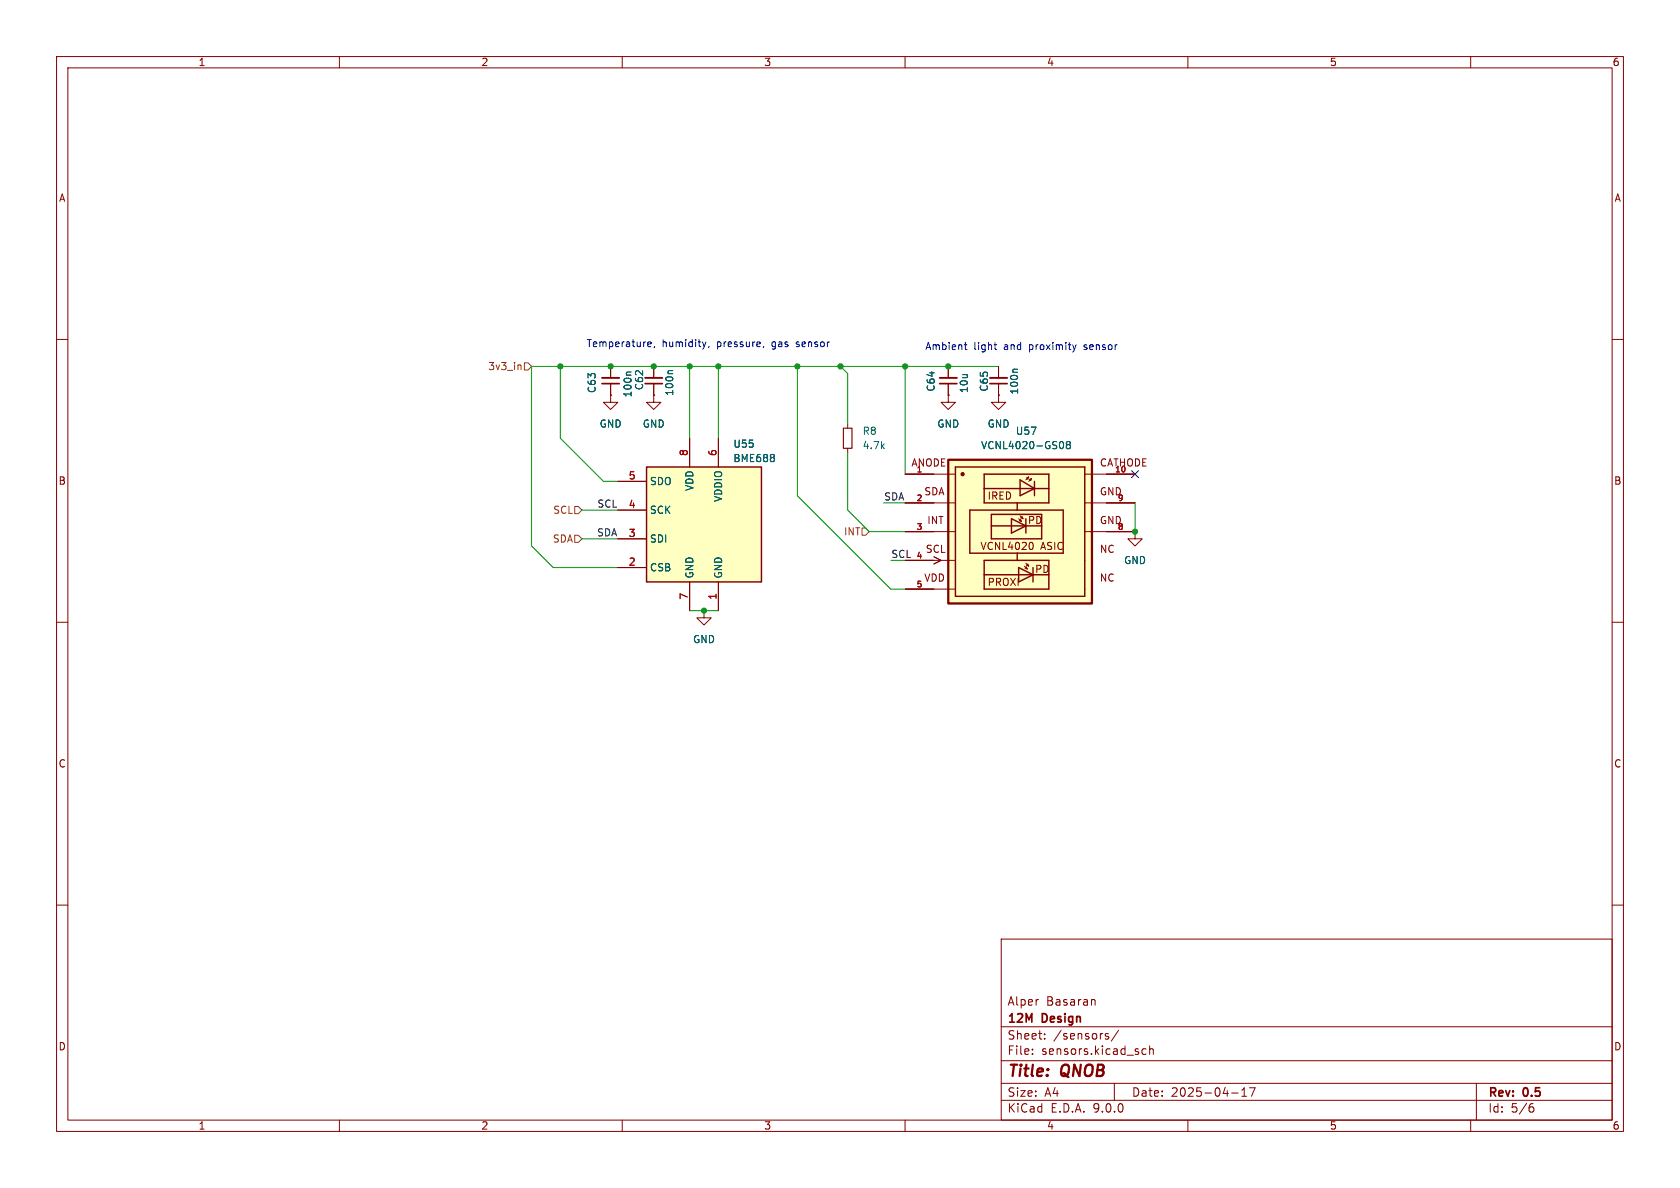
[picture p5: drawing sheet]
<svg xmlns="http://www.w3.org/2000/svg" width="297mm" height="210mm" viewBox="0 0 297 210" stroke-linecap="round" stroke-linejoin="round" font-family="sans-serif">
<g fill="none" stroke="#840000" stroke-width=".18">
<path d="M10 10h277v190h-277zM12 12h273v186h-273zM60 10v2M110 10v2M160 10v2M210 10v2M260 10v2M10 60h2M285 60h2M10 110h2M285 110h2M10 160h2"/>
<path d="M177 166h108v32h-108zM193.2 176.7h.2l.2 .2v.8M285 160h2M60 198v2M110 198v2M160 198v2M177 194.5h108M177 191.5h108M177 187.5h108M177 181.5h108M182.5 186.3v.1M182.5 185.5v.1"/>
<path d="M184.7 183.6v.1M184.7 182.8v.1M195.5 183.1l.5 .2v.2l-.2 .2-.4-.1M195.5 182.8h.5M197 191.5v3M197.7 182.1l-1.2 2M202.6 185.5l-.4-.1-.3 .3v.4l.1 .2h.6M203.2 185.5l.3-.1 .3 .1 .1 .9M203.2 184.9v1.5M210 198v2M217.7 193.2h1.2M219.5 193.8h.9"/>
<path d="M219.5 192.7l.5-.4v1.5M220.9 192.3h1l-.7 1.5M260 198v2M261 191.5v6.5M270.6 195.7h.4l.2 .3-.1 .5-.5 .1M271 195.1l-.4 .1"/>
</g>
<path d="M114.3 82.6h20.3v20.3h-20.3z" fill="#ffffc2"/>
<path d="M114.3 82.6h20.3v20.3h-20.3z" fill="none" stroke="#840000" stroke-width=".25"/>
<path d="M121.9 77.5v5.1M127 77.5v5.1M149.9 74.9v.8M149.9 79.2v.8M109.2 85.1h5.1M109.2 90.2h5.1M109.2 95.3h5.1M109.2 100.3h5.1M121.9 102.9v5.1M127 102.9v5.1" fill="none" stroke="#840000" stroke-width=".18"/>
<path d="M136.8 80.5v.3M136.8 81v.5" fill="none" stroke="#006464" stroke-width=".18"/>
<path d="M149.1 75.7h1.5v3.5h-1.5z" fill="none" stroke="#840000" stroke-width=".2"/>
<path d="M167.6 81.3h25.4v25.4h-25.4z" fill="#ffffc2"/>
<path d="M167.6 81.3h25.4v25.4h-25.4z" fill="none" stroke="#840000" stroke-width=".41"/>
<g fill="none" stroke="#840000" stroke-width=".25">
<path d="M168.9 82.6h22.9v22.8h-22.9zM171.4 90.2h16.6v7.6h-16.6zM174 83.8h11.4v5.1h-11.4zM174 99.1h11.4v5h-11.4zM174 86.4h11.4M175.3 90.9h8.8v4.4h-8.8zM175.3 93h6.1M178.8 91.7l2.6 1.3-2.6 1.2zM179.8 88.9v1.3M179.8 97.8v1.3M180.3 84.8l2.6 1.6-2.6 1.2zM181.4 93v1.2"/>
<path d="M182.9 85.1v2.5M174 101.6h8.6M180.1 100.3l2.5 1.3-2.5 1.3zM182.6 101.6v1.3"/>
<circle cx="170.2" cy="83.8" r=".25"/>
<circle cx="170.2" cy="83.8" r=".13"/>
</g>
<g fill="none" stroke="#840000" stroke-width=".18">
<path d="M107.9 69.9v1.2h1.3l-1.3 1.3-1.2-1.3h1.2M107.9 69.9h.1M107.9 64.8v2M107.9 67.8v2.1M115.6 69.9v1.2h1.2l-1.2 1.3-1.3-1.3h1.3M115.6 69.9h.1M115.6 64.8v2M115.6 67.8v2.1M121.9 77.5v5.1M127 77.5v5.1M167.6 69.9v1.2h1.3l-1.3 1.3-1.2-1.3h1.2M167.6 69.9h.1"/>
<path d="M167.6 64.8v2M167.6 67.8v2.1M176.5 69.9v1.2h1.3l-1.3 1.3-1.2-1.3h1.2M176.5 69.9h.1M176.5 64.8v2M176.5 67.8v2.1M109.2 85.1h5.1M109.2 90.2h5.1M109.2 95.3h5.1M160 83.8h8.9M160 88.9h8.9M160 94h8.9"/>
<path d="M160 99.1h8.9M165.1 98.4l1.3 .7-1.3 .6M180.1 91.7l.5 .5M180.2 92l.2-.2 .2 .4zM180.3 91.2l.5 .5M180.5 91.5l.2-.2 .1 .4zM181.4 99.6l.5 .5M181.5 99.9l.2-.2 .2 .4zM181.5 84.5l.4-.2-.2 .4zM181.9 84.3l-.5 .5M182 84.7l.4-.1-.2 .4zM182.4 95.9a.8 .8 0 0 1 0 1.2"/>
<path d="M182.4 84.6l-.5 .5M191.8 83.8h8.9M191.8 88.9h8.9M191.8 94h8.9M200.7 94v1.3h1.2l-1.2 1.2-1.3-1.2h1.3M200.7 94h.1M109.2 100.3h5.1M121.9 102.9v5.1M124.5 108v1.2h1.2l-1.2 1.3-1.3-1.3h1.3M124.5 108h.1M127 102.9v5.1M160 104.1h8.9"/>
<path d="M181.1 100.1l.5 .5M181.2 100.4l.3-.2 .1 .4z"/>
</g>
<path d="M111.6 65.8h-.7l-.2 .2M118.9 65.5h-.6l-.2 .2M179.9 65.3h-.7l-.1 .1M187.6 78a.68 .68 0 0 1 .4 .7 .68 .68 0 0 1-.4 .6M188.7 78.6l-.2-.2 .2-.4h.3l.2 .3-.2 .3M188.7 78.6l-.2 .2 .1 .4 .1 .1h.4l.1-.2v-.3l-.2-.2M188.7 78.6h.3M136.8 80.5v.3M136.8 81v.5" fill="none" stroke="#006464" stroke-width=".18"/>
<path d="M106.4 67.8h3.1M114 67.8h3.1M166.1 67.8h3.1M175 67.8h3.1" fill="none" stroke="#840000" stroke-width=".3"/>
<path d="M106.4 66.8h3.1M114 66.8h3.1M166.1 66.8h3.1M175 66.8h3.1" fill="none" stroke="#840000" stroke-width=".33"/>
<path d="M91.8 64.5l.3 .2v.6M92.7 64.1h.6l.7 .7-.7 .6h-.6zM101.6 89.5h.6l.7 .7-.7 .6h-.6zM101.6 94.6h.6l.7 .7-.7 .6h-.6zM152.4 93.3h.6l.7 .7-.7 .6h-.6z" fill="none" stroke="#725600" stroke-width=".18"/>
<g fill="none" stroke="#009600" stroke-width=".18">
<path d="M99.1 64.8v12.7l7.6 7.6h2.5M121.9 64.8v12.7M127 64.8v12.7M141 64.8v22.8l16.5 16.5h2.5M148.6 64.8l1.3 1.2v8.9M160 64.8v19M176.5 64.8h-82.5v31.7l3.8 3.8h11.4M102.9 95.3h6.3M102.9 90.2h6.3M149.9 80v10.2l3.8 3.8h6.3M156.2 88.9h3.8M200.7 88.9v5.1"/>
<path d="M121.9 108h5.1"/>
</g>
<path d="M200.1 83.2l1.2 1.2M201.3 83.2l-1.2 1.2" fill="none" stroke="#000084" stroke-width=".18"/>
<g fill="none" stroke="#0000c2" stroke-width=".18">
<path d="M114.6 61.2h.5M114.6 60.5l.3-.1 .2 .3-.6 .2M115.7 61.2l-.1 .3M124.8 60.4l-.3 .9M125.3 61.2l-.1 .3M135 61.2l-.1 .3M170.5 61h.4M170.6 60.5v1.1l.3 .2M175.7 61h.5M175.9 61.6l.3 .2M189.6 61l.3 .8M189.9 61.8l-.1 .3"/>
<path d="M190.2 61l-.3 .8"/>
</g>
<g fill="#009600" stroke="#009600" stroke-width=".18">
<circle cx="200.7" cy="94" r=".46"/>
<circle cx="148.6" cy="64.8" r=".46"/>
<circle cx="160" cy="64.8" r=".46"/>
<circle cx="167.6" cy="64.8" r=".46"/>
<circle cx="99.1" cy="64.8" r=".46"/>
<circle cx="115.6" cy="64.8" r=".46"/>
<circle cx="141" cy="64.8" r=".46"/>
<circle cx="107.9" cy="64.8" r=".46"/>
<circle cx="124.5" cy="108" r=".46"/>
<circle cx="127" cy="64.8" r=".46"/>
<circle cx="121.9" cy="64.8" r=".46"/>
</g>
<g font-size="2.8" fill="#840000">
<text x="178" y="190.9">Title:</text>
<text x="187.7" y="190.9">QNOB</text>
</g>
<g font-size="2.1" fill="#840000">
<text x="178" y="178">Alper</text>
<text x="184.9" y="178">Basaran</text>
<text x="178" y="184">Sheet:</text>
<text x="178" y="181.2">12M</text>
<text x="184.3" y="181.2">Design</text>
<text x="186.2" y="184">/sensors/</text>
<text x="178" y="186.7">File:</text>
<text x="184.1" y="186.7">sensors.kicad_sch</text>
<text x="178" y="196.9">KiCad</text>
<text x="178" y="194.1">Size:</text>
<text x="184.7" y="194.1">A4</text>
<text x="185.7" y="196.9">E.D.A.</text>
<text x="193.3" y="196.9">9.0.0</text>
<text x="200" y="194.1">Date:</text>
<text x="207" y="194.1">2025-04-17</text>
<text x="263" y="194.3">Rev:</text>
<text x="263" y="196.9">Id:</text>
<text x="267.1" y="196.9">5/6</text>
<text x="269.4" y="194.3">0.5</text>
</g>
<g font-size="1.8" fill="#840000">
<text x="35" y="11.9">1</text>
<text x="85" y="11.9">2</text>
<text x="135" y="11.9">3</text>
<text x="185" y="11.9">4</text>
<text x="235" y="11.9">5</text>
<text x="285" y="11.9">6</text>
<text x="10.3" y="35.9">A</text>
<text x="285.3" y="35.9">A</text>
<text x="161" y="82.7">ANODE</text>
<text x="194.3" y="82.7">CATHODE</text>
<text x="10.3" y="85.9">B</text>
<text x="163.3" y="87.8">SDA</text>
<text x="174.5" y="88.5">IRED</text>
<text x="194.3" y="87.8">GND</text>
<text x="285.3" y="85.9">B</text>
<text x="163.8" y="92.8">INT</text>
<text x="181.6" y="92.8">PD</text>
<text x="194.3" y="92.8">GND</text>
<text x="163.6" y="97.9">SCL</text>
<text x="173.2" y="97.4">VCNL4020</text>
<text x="182.9" y="101.5">PD</text>
<text x="184" y="97.4">ASIC</text>
<text x="194.3" y="97.9">NC</text>
<text x="163.3" y="103">VDD</text>
<text x="174.5" y="103.8">PROXI</text>
<text x="194.3" y="103">NC</text>
<text x="10.3" y="135.9">C</text>
<text x="285.3" y="135.9">C</text>
<text x="10.3" y="185.9">D</text>
<text x="285.3" y="185.9">D</text>
<text x="35" y="199.9">1</text>
<text x="85" y="199.9">2</text>
<text x="135" y="199.9">3</text>
<text x="185" y="199.9">4</text>
<text x="235" y="199.9">5</text>
<text x="285" y="199.9">6</text>
</g>
<g font-size="1.8" fill="#725600">
<text x="86.2" y="65.6">3v3_in</text>
<text x="97.7" y="91">SCL</text>
<text x="149.1" y="94.8">INT</text>
<text x="97.6" y="96.1">SDA</text>
</g>
<g font-size="1.8" fill="#0000c2">
<text x="103.6" y="61.6">Temperature,</text>
<text x="117" y="61.6">humidity,</text>
<text x="126.9" y="61.6">pressure,</text>
<text x="136.7" y="61.6">gas</text>
<text x="141.2" y="61.6">sensor</text>
<text x="163.5" y="62.1">Ambient</text>
<text x="172.1" y="62.1">light</text>
<text x="177.6" y="62.1">and</text>
<text x="182.2" y="62.1">proximity</text>
<text x="192.1" y="62.1">sensor</text>
</g>
<g font-size="1.8" fill="#006464">
<text x="105.5" y="69.6" transform="rotate(-90 105.5 69.6)">C63</text>
<text x="111.9" y="70.3" transform="rotate(-90 111.9 70.3)">100n</text>
<text x="113.9" y="69.1" transform="rotate(-90 113.9 69.1)">C62</text>
<text x="119.2" y="70.1" transform="rotate(-90 119.2 70.1)">100n</text>
<text x="165.5" y="69.3" transform="rotate(-90 165.5 69.3)">C64</text>
<text x="171.3" y="69.6" transform="rotate(-90 171.3 69.6)">10u</text>
<text x="174.9" y="69.3" transform="rotate(-90 174.9 69.3)">C65</text>
<text x="180.2" y="69.8" transform="rotate(-90 180.2 69.8)">100n</text>
<text x="105.9" y="75.8">GND</text>
<text x="113.5" y="75.8">GND</text>
<text x="152.4" y="77.1">R8</text>
<text x="165.6" y="75.8">GND</text>
<text x="174.5" y="75.8">GND</text>
<text x="179.5" y="77.1">U57</text>
<text x="129.5" y="79.3">U55</text>
<text x="129.5" y="81.9">BME688</text>
<text x="152.4" y="79.6">4.7k</text>
<text x="173.3" y="79.6">VCNL4020-GS08</text>
<text x="114.8" y="86">SDO</text>
<text x="122.8" y="86.9" transform="rotate(-90 122.8 86.9)">VDD</text>
<text x="127.9" y="88.8" transform="rotate(-90 127.9 88.8)">VDDIO</text>
<text x="114.8" y="91">SCK</text>
<text x="114.8" y="96.1">SDI</text>
<text x="114.8" y="101.2">CSB</text>
<text x="198.6" y="99.9">GND</text>
<text x="122.8" y="102.4" transform="rotate(-90 122.8 102.4)">GND</text>
<text x="127.9" y="102.4" transform="rotate(-90 127.9 102.4)">GND</text>
<text x="122.4" y="113.9">GND</text>
</g>
<g font-size="1.8" fill="#a90000">
<text x="121.7" y="80.7" transform="rotate(-90 121.7 80.7)">8</text>
<text x="126.7" y="80.7" transform="rotate(-90 126.7 80.7)">6</text>
<text x="111.1" y="84.8">5</text>
<text x="111.1" y="89.9">4</text>
<text x="111.1" y="95">3</text>
<text x="111.1" y="100.1">2</text>
<text x="121.7" y="106.1" transform="rotate(-90 121.7 106.1)">7</text>
<text x="126.7" y="106.1" transform="rotate(-90 126.7 106.1)">1</text>
</g>
<g font-size="1.8" fill="#0f0f0f">
<text x="105.5" y="89.8">SCL</text>
<text x="156.2" y="88.6">SDA</text>
<text x="105.4" y="94.9">SDA</text>
</g>
<text font-size="1.8" fill="#009600" x="157.5" y="98.7">SCL</text>
<g font-size="1.4" fill="#a90000">
<text x="161.9" y="83.6">1</text>
<text x="197" y="83.6">10</text>
<text x="161.9" y="88.6">2</text>
<text x="197.5" y="88.6">9</text>
<text x="161.9" y="93.7">3</text>
<text x="197.5" y="93.7">8</text>
<text x="161.9" y="98.8">4</text>
<text x="161.9" y="103.9">5</text>
</g>
</svg>
